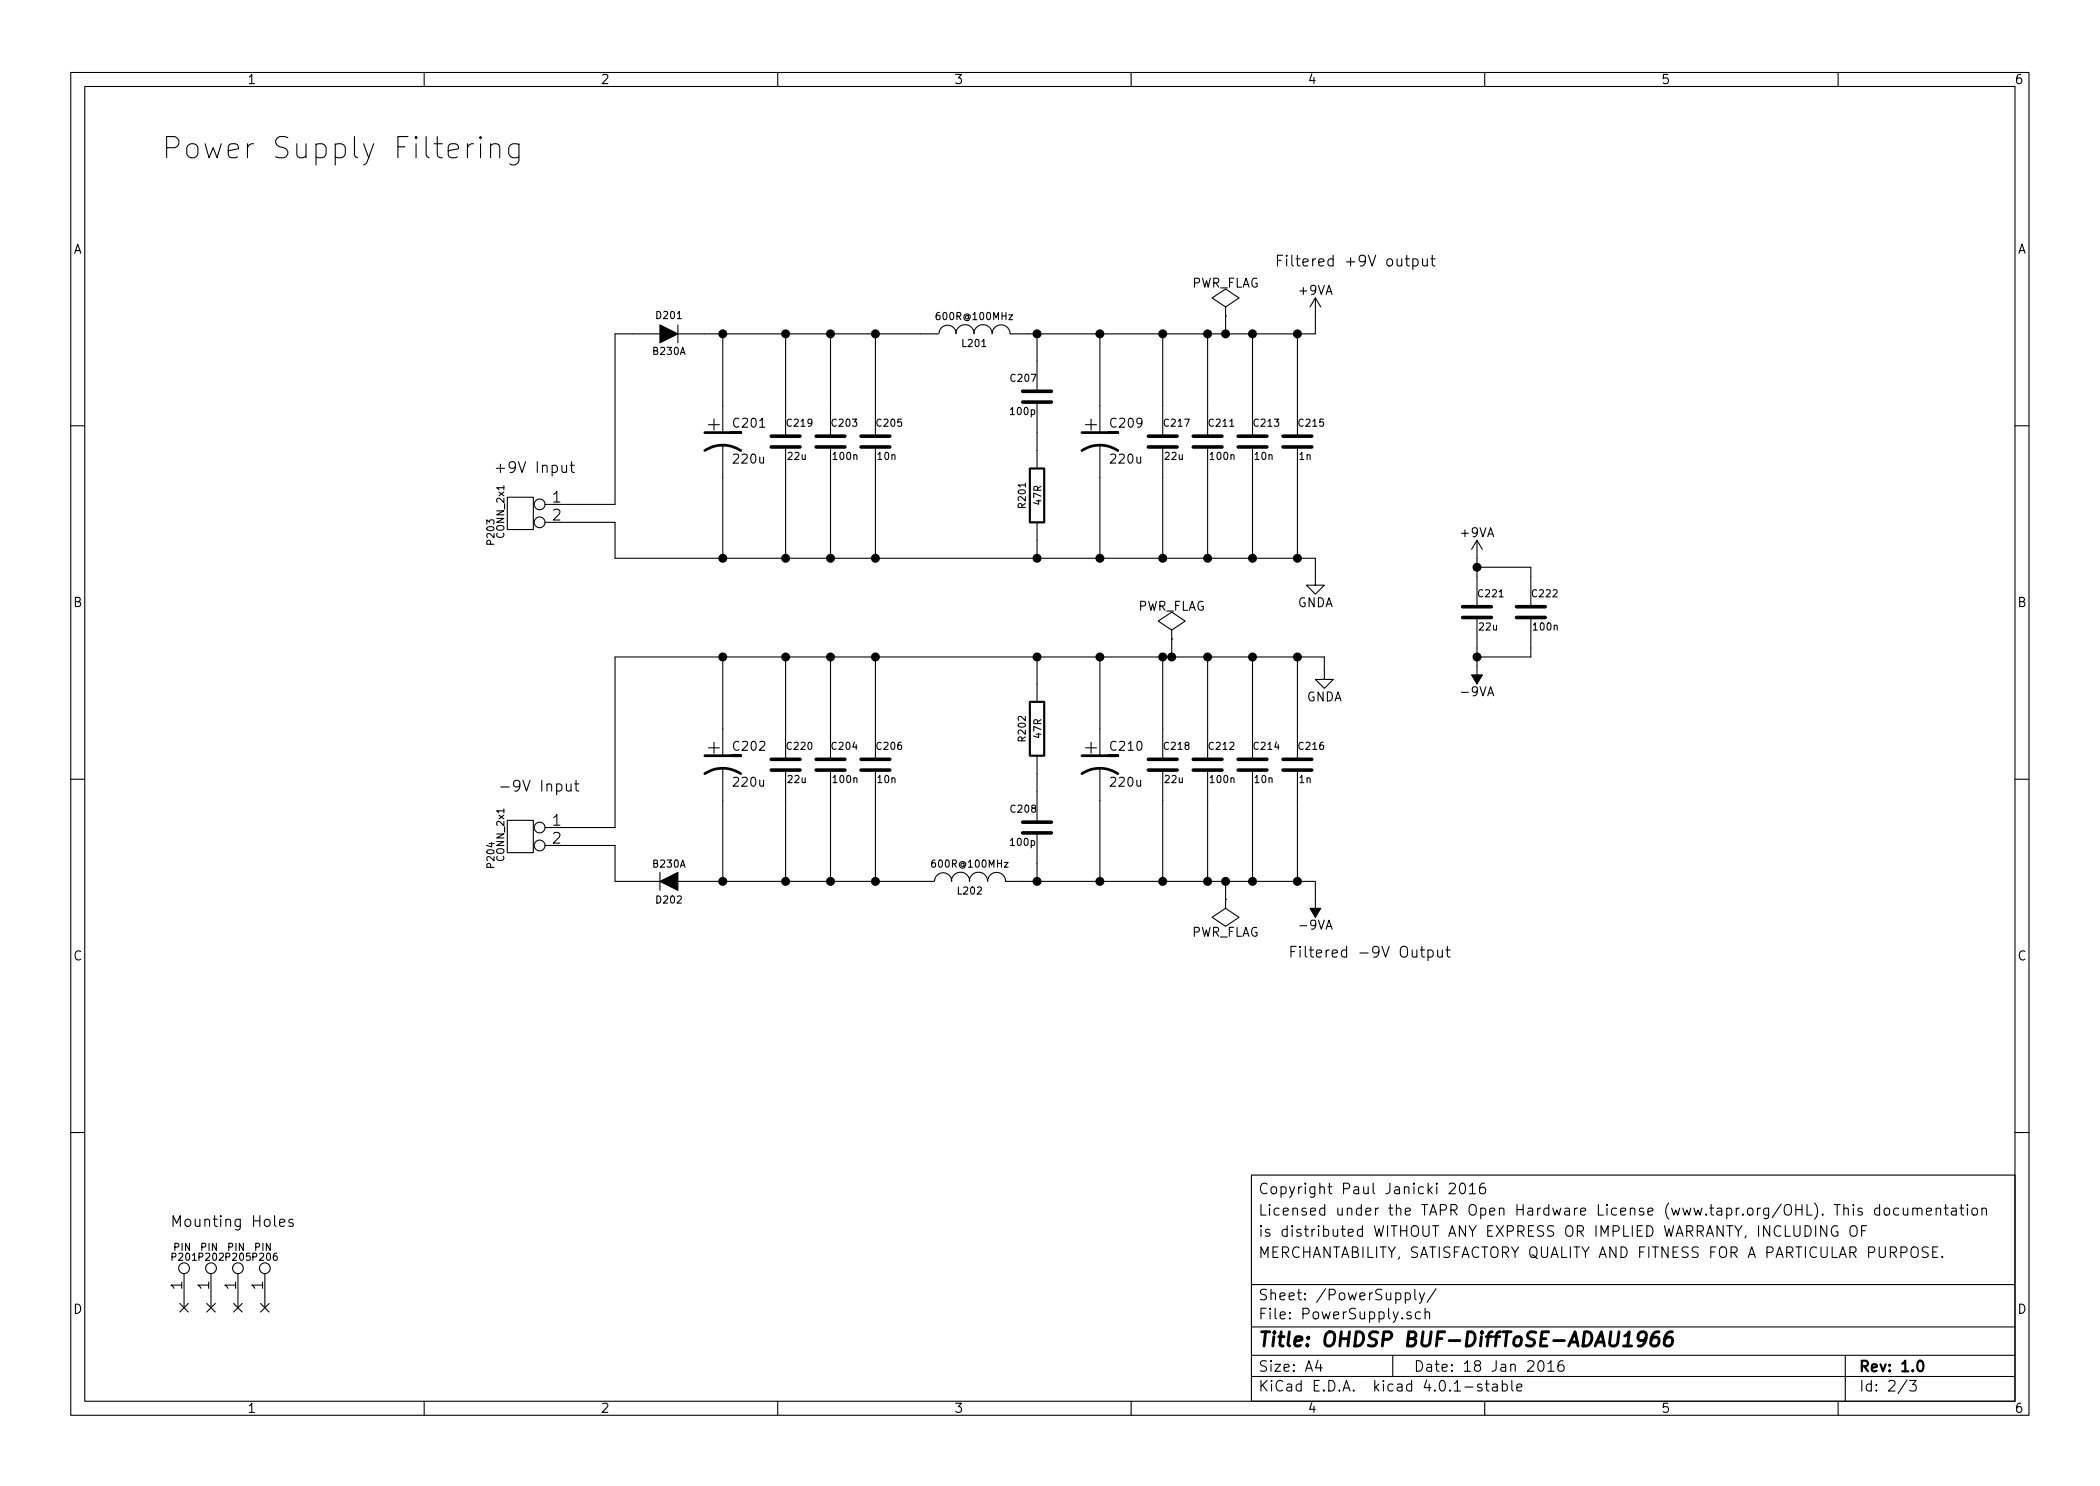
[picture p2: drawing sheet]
EESchema Schematic File Version 2
LIBS:power
LIBS:MyKiCadLibs-Lib
LIBS:BUF-DiffToSE-ADAU1966-cache
EELAYER 25 0
EELAYER END
$Descr A4 11693 8268
encoding utf-8
Sheet 2 3
Title "OHDSP BUF-DiffToSE-ADAU1966"
Date "18 Jan 2016"
Rev "1.0"
Comp ""
Comment1 "MERCHANTABILITY, SATISFACTORY QUALITY AND FITNESS FOR A PARTICULAR PURPOSE."
Comment2 "is distributed WITHOUT ANY EXPRESS OR IMPLIED WARRANTY, INCLUDING OF"
Comment3 "Licensed under the TAPR Open Hardware License (www.tapr.org/OHL). This documentation"
Comment4 "Copyright Paul Janicki 2016"
$EndDescr
$Comp
L CONN_2x1 P203
U 1 1
P 3225 2800
F 0 "P203" V 3720 2645 40  0000 C CNN
F 1 "CONN_2x1" V 3665 2760 40  0000 C CNN
F 2 "MyKiCadLibs-Footprints:CONN-2WAY-2.54mm-3.81mm-SPACING" H 3565 2690 60  0001 C CNN
F 3 "" H 3565 2690 60  0000 C CNN
	1    3225 2800
	-1   0    0    -1  
$EndComp
$Comp
L GNDA #PWR202
U 1 1
P 7325 3200
F 0 "#PWR202" H 7325 2950 50  0001 C CNN
F 1 "GNDA" H 7325 3050 50  0000 C CNN
F 2 "" H 7325 3200 60  0000 C CNN
F 3 "" H 7325 3200 60  0000 C CNN
	1    7325 3200
	1    0    0    -1  
$EndComp
$Comp
L INDUCTOR L201
U 1 1
P 5425 1850
F 0 "L201" V 5375 1850 40  0000 C CNN
F 1 "600R@100MHz" V 5525 1850 40  0000 C CNN
F 2 "MyKiCadLibs-Footprints:SMD-0805" H 5425 1850 60  0001 C CNN
F 3 "" H 5425 1850 60  0000 C CNN
	1    5425 1850
	0    -1   -1   0   
$EndComp
$Comp
L R R201
U 1 1
P 5775 2750
F 0 "R201" V 5695 2750 40  0000 C CNN
F 1 "47R" V 5782 2751 40  0000 C CNN
F 2 "MyKiCadLibs-Footprints:SMD-0805" V 5705 2750 30  0001 C CNN
F 3 "" H 5775 2750 30  0000 C CNN
	1    5775 2750
	1    0    0    -1  
$EndComp
$Comp
L C C207
U 1 1
P 5775 2200
F 0 "C207" H 5775 2300 40  0000 L CNN
F 1 "100p" H 5781 2115 40  0000 L CNN
F 2 "MyKiCadLibs-Footprints:SMD-0805" H 5813 2050 30  0001 C CNN
F 3 "" H 5775 2200 60  0000 C CNN
	1    5775 2200
	-1   0    0    -1  
$EndComp
$Comp
L C C203
U 1 1
P 4625 2450
F 0 "C203" H 4625 2550 40  0000 L CNN
F 1 "100n" H 4631 2365 40  0000 L CNN
F 2 "MyKiCadLibs-Footprints:SMD-0805" H 4663 2300 30  0001 C CNN
F 3 "" H 4625 2450 60  0000 C CNN
	1    4625 2450
	1    0    0    -1  
$EndComp
$Comp
L C C205
U 1 1
P 4875 2450
F 0 "C205" H 4875 2550 40  0000 L CNN
F 1 "10n" H 4881 2365 40  0000 L CNN
F 2 "MyKiCadLibs-Footprints:SMD-0805" H 4913 2300 30  0001 C CNN
F 3 "" H 4875 2450 60  0000 C CNN
	1    4875 2450
	1    0    0    -1  
$EndComp
$Comp
L C C215
U 1 1
P 7225 2450
F 0 "C215" H 7225 2550 40  0000 L CNN
F 1 "1n" H 7231 2365 40  0000 L CNN
F 2 "MyKiCadLibs-Footprints:SMD-0805" H 7263 2300 30  0001 C CNN
F 3 "" H 7225 2450 60  0000 C CNN
	1    7225 2450
	1    0    0    -1  
$EndComp
$Comp
L C C211
U 1 1
P 6725 2450
F 0 "C211" H 6725 2550 40  0000 L CNN
F 1 "100n" H 6731 2365 40  0000 L CNN
F 2 "MyKiCadLibs-Footprints:SMD-0805" H 6763 2300 30  0001 C CNN
F 3 "" H 6725 2450 60  0000 C CNN
	1    6725 2450
	1    0    0    -1  
$EndComp
$Comp
L DIODE D201
U 1 1
P 3725 1850
F 0 "D201" H 3725 1950 40  0000 C CNN
F 1 "B230A" H 3725 1750 40  0000 C CNN
F 2 "MyKiCadLibs-Footprints:DIODE-SMA" H 3725 1850 60  0001 C CNN
F 3 "" H 3725 1850 60  0000 C CNN
	1    3725 1850
	1    0    0    -1  
$EndComp
$Comp
L PIN P201
U 1 1
P 1025 7275
F 0 "P201" V 1310 7275 40  0000 C CNN
F 1 "PIN" V 1365 7285 40  0000 C CNN
F 2 "Mounting_Holes:MountingHole_3mm" H 1365 7165 60  0001 C CNN
F 3 "" H 1365 7165 60  0000 C CNN
	1    1025 7275
	0    -1   -1   0   
$EndComp
$Comp
L PIN P202
U 1 1
P 1175 7275
F 0 "P202" V 1460 7275 40  0000 C CNN
F 1 "PIN" V 1515 7285 40  0000 C CNN
F 2 "Mounting_Holes:MountingHole_3mm" H 1515 7165 60  0001 C CNN
F 3 "" H 1515 7165 60  0000 C CNN
	1    1175 7275
	0    -1   -1   0   
$EndComp
$Comp
L PIN P205
U 1 1
P 1325 7275
F 0 "P205" V 1610 7275 40  0000 C CNN
F 1 "PIN" V 1665 7285 40  0000 C CNN
F 2 "Mounting_Holes:MountingHole_3mm" H 1665 7165 60  0001 C CNN
F 3 "" H 1665 7165 60  0000 C CNN
	1    1325 7275
	0    -1   -1   0   
$EndComp
$Comp
L PIN P206
U 1 1
P 1475 7275
F 0 "P206" V 1760 7275 40  0000 C CNN
F 1 "PIN" V 1815 7285 40  0000 C CNN
F 2 "Mounting_Holes:MountingHole_3mm" H 1815 7165 60  0001 C CNN
F 3 "" H 1815 7165 60  0000 C CNN
	1    1475 7275
	0    -1   -1   0   
$EndComp
$Comp
L C C213
U 1 1
P 6975 2450
F 0 "C213" H 6975 2550 40  0000 L CNN
F 1 "10n" H 6981 2365 40  0000 L CNN
F 2 "MyKiCadLibs-Footprints:SMD-0805" H 7013 2300 30  0001 C CNN
F 3 "" H 6975 2450 60  0000 C CNN
	1    6975 2450
	1    0    0    -1  
$EndComp
Connection ~ 6725 3100
Wire Wire Line
	6725 3100 6725 2650
Connection ~ 6125 3100
Wire Wire Line
	6125 3100 6125 2650
Connection ~ 6125 1850
Wire Wire Line
	6725 1850 6725 2250
Wire Wire Line
	6125 1850 6125 2250
Wire Wire Line
	3925 1850 5125 1850
Wire Wire Line
	3425 2800 3425 1850
Wire Wire Line
	3225 2800 3425 2800
Wire Wire Line
	7325 3100 7325 3200
Wire Wire Line
	3425 2900 3425 3100
Wire Wire Line
	3225 2900 3425 2900
Wire Wire Line
	5775 3100 5775 3000
Wire Wire Line
	5775 2400 5775 2500
Wire Wire Line
	5775 2000 5775 1850
Connection ~ 5775 1850
Connection ~ 5775 3100
Connection ~ 6725 1850
Wire Wire Line
	4625 3100 4625 2650
Wire Wire Line
	4025 3100 4025 2650
Wire Wire Line
	4625 1850 4625 2250
Wire Wire Line
	4025 1850 4025 2250
Wire Wire Line
	7225 1850 7225 2250
Wire Wire Line
	7225 3100 7225 2650
Connection ~ 7225 3100
Connection ~ 7225 1850
Wire Wire Line
	4875 3100 4875 2650
Wire Wire Line
	4875 1850 4875 2250
Connection ~ 4025 3100
Connection ~ 4625 3100
Connection ~ 4875 3100
Connection ~ 4025 1850
Connection ~ 4625 1850
Connection ~ 4875 1850
Wire Wire Line
	3425 1850 3525 1850
Wire Wire Line
	6975 1850 6975 2250
Connection ~ 6975 1850
Wire Wire Line
	6975 3100 6975 2650
Connection ~ 6975 3100
$Comp
L CP1 C209
U 1 1
P 6125 2450
F 0 "C209" H 6175 2550 50  0000 L CNN
F 1 "220u" H 6175 2350 50  0000 L CNN
F 2 "MyKiCadLibs-Footprints:CAP-TH-D8mmP3.5mm" H 6125 2450 60  0001 C CNN
F 3 "" H 6125 2450 60  0000 C CNN
	1    6125 2450
	1    0    0    -1  
$EndComp
$Comp
L CP1 C201
U 1 1
P 4025 2450
F 0 "C201" H 4075 2550 50  0000 L CNN
F 1 "220u" H 4075 2350 50  0000 L CNN
F 2 "MyKiCadLibs-Footprints:CAP-TH-D8mmP3.5mm" H 4025 2450 60  0001 C CNN
F 3 "" H 4025 2450 60  0000 C CNN
	1    4025 2450
	1    0    0    -1  
$EndComp
Wire Wire Line
	5725 1850 7325 1850
Wire Wire Line
	3425 3100 7325 3100
$Comp
L +9VA #PWR201
U 1 1
P 7325 1750
F 0 "#PWR201" H 7325 1600 50  0001 C CNN
F 1 "+9VA" H 7325 1890 50  0000 C CNN
F 2 "" H 7325 1750 50  0000 C CNN
F 3 "" H 7325 1750 50  0000 C CNN
	1    7325 1750
	1    0    0    -1  
$EndComp
$Comp
L -9VA #PWR203
U 1 1
P 7325 5000
F 0 "#PWR203" H 7325 4850 50  0001 C CNN
F 1 "-9VA" H 7325 5140 50  0000 C CNN
F 2 "" H 7325 5000 50  0000 C CNN
F 3 "" H 7325 5000 50  0000 C CNN
	1    7325 5000
	-1   0    0    1   
$EndComp
$Comp
L INDUCTOR L202
U 1 1
P 5400 4900
F 0 "L202" V 5350 4900 40  0000 C CNN
F 1 "600R@100MHz" V 5500 4900 40  0000 C CNN
F 2 "MyKiCadLibs-Footprints:SMD-0805" H 5400 4900 60  0001 C CNN
F 3 "" H 5400 4900 60  0000 C CNN
	1    5400 4900
	0    -1   -1   0   
$EndComp
$Comp
L R R202
U 1 1
P 5775 4050
F 0 "R202" V 5695 4050 40  0000 C CNN
F 1 "47R" V 5782 4051 40  0000 C CNN
F 2 "MyKiCadLibs-Footprints:SMD-0805" V 5705 4050 30  0001 C CNN
F 3 "" H 5775 4050 30  0000 C CNN
	1    5775 4050
	1    0    0    -1  
$EndComp
$Comp
L C C208
U 1 1
P 5775 4600
F 0 "C208" H 5775 4700 40  0000 L CNN
F 1 "100p" H 5781 4515 40  0000 L CNN
F 2 "MyKiCadLibs-Footprints:SMD-0805" H 5813 4450 30  0001 C CNN
F 3 "" H 5775 4600 60  0000 C CNN
	1    5775 4600
	-1   0    0    -1  
$EndComp
$Comp
L C C204
U 1 1
P 4625 4250
F 0 "C204" H 4625 4350 40  0000 L CNN
F 1 "100n" H 4631 4165 40  0000 L CNN
F 2 "MyKiCadLibs-Footprints:SMD-0805" H 4663 4100 30  0001 C CNN
F 3 "" H 4625 4250 60  0000 C CNN
	1    4625 4250
	1    0    0    -1  
$EndComp
$Comp
L C C206
U 1 1
P 4875 4250
F 0 "C206" H 4875 4350 40  0000 L CNN
F 1 "10n" H 4881 4165 40  0000 L CNN
F 2 "MyKiCadLibs-Footprints:SMD-0805" H 4913 4100 30  0001 C CNN
F 3 "" H 4875 4250 60  0000 C CNN
	1    4875 4250
	1    0    0    -1  
$EndComp
$Comp
L C C216
U 1 1
P 7225 4250
F 0 "C216" H 7225 4350 40  0000 L CNN
F 1 "1n" H 7231 4165 40  0000 L CNN
F 2 "MyKiCadLibs-Footprints:SMD-0805" H 7263 4100 30  0001 C CNN
F 3 "" H 7225 4250 60  0000 C CNN
	1    7225 4250
	1    0    0    -1  
$EndComp
$Comp
L C C212
U 1 1
P 6725 4250
F 0 "C212" H 6725 4350 40  0000 L CNN
F 1 "100n" H 6731 4165 40  0000 L CNN
F 2 "MyKiCadLibs-Footprints:SMD-0805" H 6763 4100 30  0001 C CNN
F 3 "" H 6725 4250 60  0000 C CNN
	1    6725 4250
	1    0    0    -1  
$EndComp
$Comp
L DIODE D202
U 1 1
P 3725 4900
F 0 "D202" H 3725 5000 40  0000 C CNN
F 1 "B230A" H 3725 4800 40  0000 C CNN
F 2 "MyKiCadLibs-Footprints:DIODE-SMA" H 3725 4900 60  0001 C CNN
F 3 "" H 3725 4900 60  0000 C CNN
	1    3725 4900
	-1   0    0    1   
$EndComp
$Comp
L C C214
U 1 1
P 6975 4250
F 0 "C214" H 6975 4350 40  0000 L CNN
F 1 "10n" H 6981 4165 40  0000 L CNN
F 2 "MyKiCadLibs-Footprints:SMD-0805" H 7013 4100 30  0001 C CNN
F 3 "" H 6975 4250 60  0000 C CNN
	1    6975 4250
	1    0    0    -1  
$EndComp
Connection ~ 6725 4900
Wire Wire Line
	6725 4900 6725 4450
Connection ~ 6125 4900
Wire Wire Line
	6125 4900 6125 4450
Connection ~ 6125 3650
Wire Wire Line
	6725 3650 6725 4050
Wire Wire Line
	6125 3650 6125 4050
Wire Wire Line
	3425 3650 7375 3650
Wire Wire Line
	3425 4600 3425 3650
Wire Wire Line
	3225 4600 3425 4600
Wire Wire Line
	7325 4900 7325 5000
Wire Wire Line
	3425 4700 3425 4900
Wire Wire Line
	3225 4700 3425 4700
Wire Wire Line
	5775 4900 5775 4800
Wire Wire Line
	5775 3800 5775 3650
Connection ~ 5775 3650
Connection ~ 5775 4900
Connection ~ 6725 3650
Wire Wire Line
	4625 4900 4625 4450
Wire Wire Line
	4025 4900 4025 4450
Wire Wire Line
	4625 3650 4625 4050
Wire Wire Line
	4025 3650 4025 4050
Wire Wire Line
	7225 3650 7225 4050
Wire Wire Line
	7225 4900 7225 4450
Connection ~ 7225 4900
Connection ~ 7225 3650
Wire Wire Line
	4875 4900 4875 4450
Wire Wire Line
	4875 3650 4875 4050
Connection ~ 4025 4900
Connection ~ 4625 4900
Connection ~ 4875 4900
Connection ~ 4025 3650
Connection ~ 4625 3650
Connection ~ 4875 3650
Wire Wire Line
	6975 3650 6975 4050
Connection ~ 6975 3650
Wire Wire Line
	6975 4900 6975 4450
Connection ~ 6975 4900
$Comp
L CP1 C210
U 1 1
P 6125 4250
F 0 "C210" H 6175 4350 50  0000 L CNN
F 1 "220u" H 6175 4150 50  0000 L CNN
F 2 "MyKiCadLibs-Footprints:CAP-TH-D8mmP3.5mm" H 6125 4250 60  0001 C CNN
F 3 "" H 6125 4250 60  0000 C CNN
	1    6125 4250
	1    0    0    -1  
$EndComp
$Comp
L CP1 C202
U 1 1
P 4025 4250
F 0 "C202" H 4075 4350 50  0000 L CNN
F 1 "220u" H 4075 4150 50  0000 L CNN
F 2 "MyKiCadLibs-Footprints:CAP-TH-D8mmP3.5mm" H 4025 4250 60  0001 C CNN
F 3 "" H 4025 4250 60  0000 C CNN
	1    4025 4250
	1    0    0    -1  
$EndComp
Wire Wire Line
	3925 4900 5100 4900
Wire Wire Line
	5700 4900 7325 4900
Wire Wire Line
	3425 4900 3525 4900
$Comp
L CONN_2x1 P204
U 1 1
P 3225 4600
F 0 "P204" V 3720 4445 40  0000 C CNN
F 1 "CONN_2x1" V 3665 4560 40  0000 C CNN
F 2 "MyKiCadLibs-Footprints:CONN-2WAY-2.54mm-3.81mm-SPACING" H 3565 4490 60  0001 C CNN
F 3 "" H 3565 4490 60  0000 C CNN
	1    3225 4600
	-1   0    0    -1  
$EndComp
$Comp
L GNDA #PWR204
U 1 1
P 7375 3725
F 0 "#PWR204" H 7375 3475 50  0001 C CNN
F 1 "GNDA" H 7375 3575 50  0000 C CNN
F 2 "" H 7375 3725 60  0000 C CNN
F 3 "" H 7375 3725 60  0000 C CNN
	1    7375 3725
	1    0    0    -1  
$EndComp
Wire Wire Line
	7375 3650 7375 3725
Wire Wire Line
	5775 4400 5775 4300
Wire Wire Line
	7325 1850 7325 1750
NoConn ~ 1025 7275
NoConn ~ 1175 7275
NoConn ~ 1325 7275
NoConn ~ 1475 7275
$Comp
L C C217
U 1 1
P 6475 2450
F 0 "C217" H 6475 2550 40  0000 L CNN
F 1 "22u" H 6481 2365 40  0000 L CNN
F 2 "MyKiCadLibs-Footprints:SMD-0805" H 6513 2300 30  0001 C CNN
F 3 "" H 6475 2450 60  0000 C CNN
	1    6475 2450
	1    0    0    -1  
$EndComp
Wire Wire Line
	6475 2250 6475 1850
Connection ~ 6475 1850
Wire Wire Line
	6475 2650 6475 3100
Connection ~ 6475 3100
$Comp
L C C218
U 1 1
P 6475 4250
F 0 "C218" H 6475 4350 40  0000 L CNN
F 1 "22u" H 6481 4165 40  0000 L CNN
F 2 "MyKiCadLibs-Footprints:SMD-0805" H 6513 4100 30  0001 C CNN
F 3 "" H 6475 4250 60  0000 C CNN
	1    6475 4250
	1    0    0    -1  
$EndComp
Wire Wire Line
	6475 4050 6475 3650
Wire Wire Line
	6475 4450 6475 4900
Connection ~ 6475 3650
Connection ~ 6475 4900
$Comp
L C C219
U 1 1
P 4375 2450
F 0 "C219" H 4375 2550 40  0000 L CNN
F 1 "22u" H 4381 2365 40  0000 L CNN
F 2 "MyKiCadLibs-Footprints:SMD-0805" H 4413 2300 30  0001 C CNN
F 3 "" H 4375 2450 60  0000 C CNN
	1    4375 2450
	1    0    0    -1  
$EndComp
Wire Wire Line
	4375 2250 4375 1850
Wire Wire Line
	4375 2650 4375 3100
$Comp
L C C220
U 1 1
P 4375 4250
F 0 "C220" H 4375 4350 40  0000 L CNN
F 1 "22u" H 4381 4165 40  0000 L CNN
F 2 "MyKiCadLibs-Footprints:SMD-0805" H 4413 4100 30  0001 C CNN
F 3 "" H 4375 4250 60  0000 C CNN
	1    4375 4250
	1    0    0    -1  
$EndComp
Wire Wire Line
	4375 4050 4375 3650
Wire Wire Line
	4375 4450 4375 4900
Connection ~ 4375 4900
Connection ~ 4375 3650
Connection ~ 4375 3100
Connection ~ 4375 1850
$Comp
L PWR_FLAG #FLG202
U 1 1
P 6825 1750
F 0 "#FLG202" H 6825 1845 50  0001 C CNN
F 1 "PWR_FLAG" H 6825 1930 50  0000 C CNN
F 2 "" H 6825 1750 50  0000 C CNN
F 3 "" H 6825 1750 50  0000 C CNN
	1    6825 1750
	1    0    0    -1  
$EndComp
Wire Wire Line
	6825 1750 6825 1850
Connection ~ 6825 1850
$Comp
L PWR_FLAG #FLG203
U 1 1
P 6825 5000
F 0 "#FLG203" H 6825 5095 50  0001 C CNN
F 1 "PWR_FLAG" H 6825 5180 50  0000 C CNN
F 2 "" H 6825 5000 50  0000 C CNN
F 3 "" H 6825 5000 50  0000 C CNN
	1    6825 5000
	-1   0    0    1   
$EndComp
Wire Wire Line
	6825 5000 6825 4900
Connection ~ 6825 4900
$Comp
L PWR_FLAG #FLG201
U 1 1
P 6525 3550
F 0 "#FLG201" H 6525 3645 50  0001 C CNN
F 1 "PWR_FLAG" H 6525 3730 50  0000 C CNN
F 2 "" H 6525 3550 50  0000 C CNN
F 3 "" H 6525 3550 50  0000 C CNN
	1    6525 3550
	1    0    0    -1  
$EndComp
Wire Wire Line
	6525 3550 6525 3650
Connection ~ 6525 3650
$Comp
L C C221
U 1 1
P 8225 3400
F 0 "C221" H 8225 3500 40  0000 L CNN
F 1 "22u" H 8231 3315 40  0000 L CNN
F 2 "MyKiCadLibs-Footprints:SMD-0805" H 8263 3250 30  0001 C CNN
F 3 "" H 8225 3400 60  0000 C CNN
	1    8225 3400
	1    0    0    -1  
$EndComp
$Comp
L C C222
U 1 1
P 8525 3400
F 0 "C222" H 8525 3500 40  0000 L CNN
F 1 "100n" H 8531 3315 40  0000 L CNN
F 2 "MyKiCadLibs-Footprints:SMD-0805" H 8563 3250 30  0001 C CNN
F 3 "" H 8525 3400 60  0000 C CNN
	1    8525 3400
	1    0    0    -1  
$EndComp
$Comp
L +9VA #PWR205
U 1 1
P 8225 3100
F 0 "#PWR205" H 8225 2950 50  0001 C CNN
F 1 "+9VA" H 8225 3240 50  0000 C CNN
F 2 "" H 8225 3100 50  0000 C CNN
F 3 "" H 8225 3100 50  0000 C CNN
	1    8225 3100
	1    0    0    -1  
$EndComp
$Comp
L -9VA #PWR206
U 1 1
P 8225 3700
F 0 "#PWR206" H 8225 3550 50  0001 C CNN
F 1 "-9VA" H 8225 3840 50  0000 C CNN
F 2 "" H 8225 3700 50  0000 C CNN
F 3 "" H 8225 3700 50  0000 C CNN
	1    8225 3700
	-1   0    0    1   
$EndComp
Wire Wire Line
	8225 3700 8225 3600
Wire Wire Line
	8225 3200 8225 3100
Wire Wire Line
	8225 3150 8525 3150
Wire Wire Line
	8525 3150 8525 3200
Connection ~ 8225 3150
Wire Wire Line
	8525 3600 8525 3650
Wire Wire Line
	8525 3650 8225 3650
Connection ~ 8225 3650
Text Notes 950  6825 0    60   ~ 0
Mounting Holes
Text Notes 7100 1475 0    60   ~ 0
Filtered +9V output
Text Notes 7175 5325 0    60   ~ 0
Filtered -9V Output
Text Notes 2750 2625 0    60   ~ 0
+9V Input
Text Notes 2775 4400 0    60   ~ 0
-9V Input
Text Notes 900  875  0    118  ~ 0
Power Supply Filtering
$EndSCHEMATC
